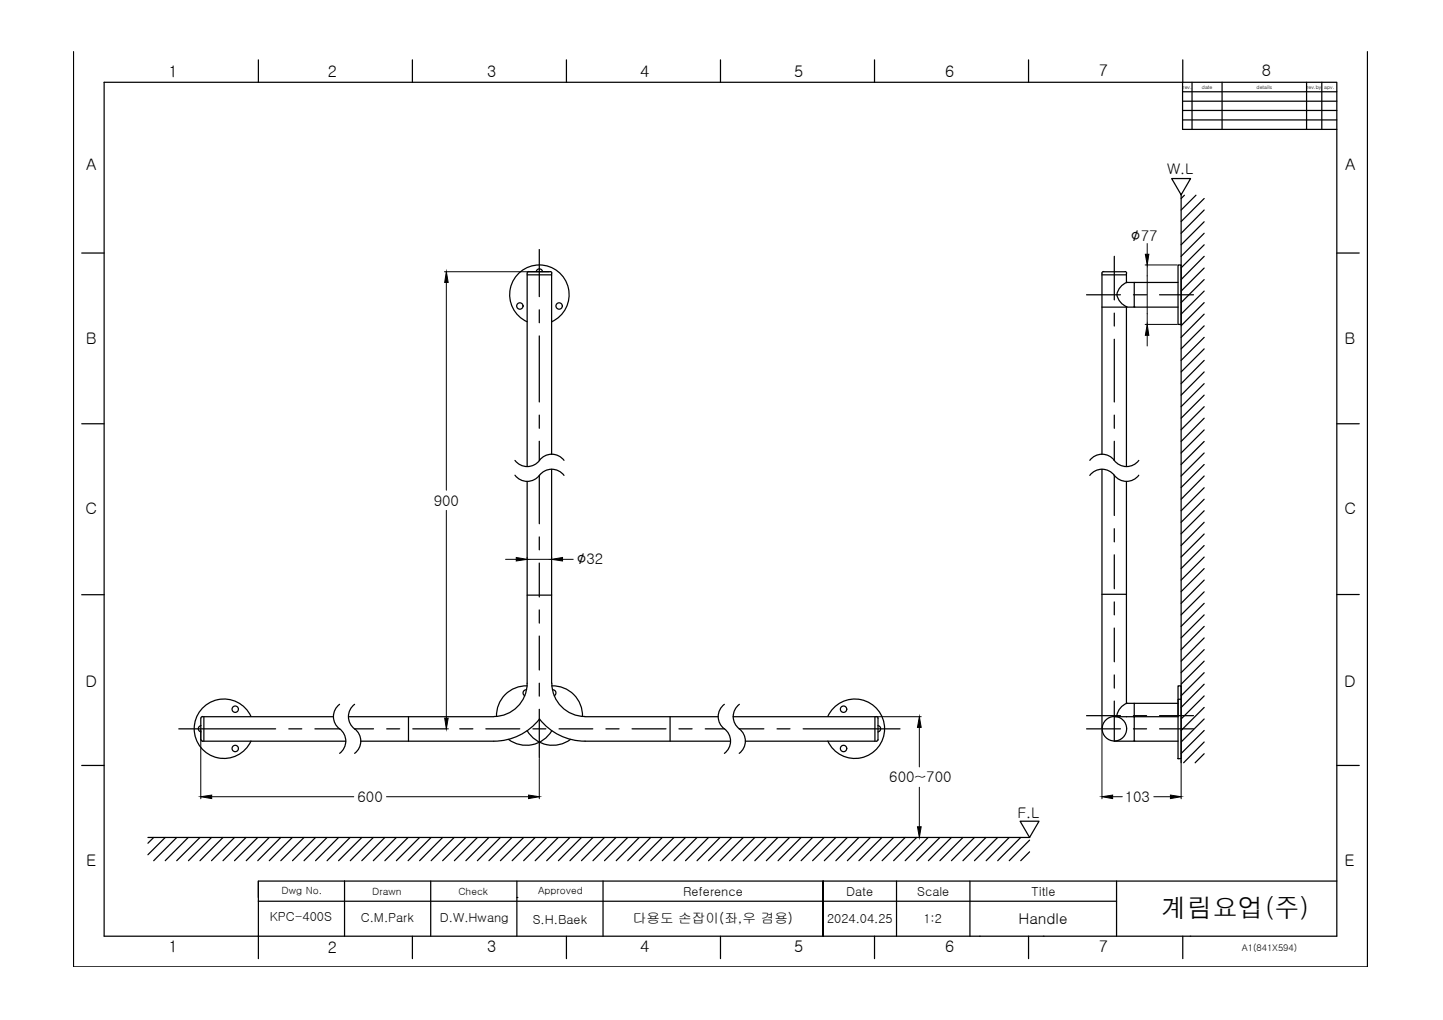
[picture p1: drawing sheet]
<svg xmlns="http://www.w3.org/2000/svg" width="297mm" height="210mm" viewBox="0 0 297 210" stroke-linecap="round" stroke-linejoin="round" font-family="sans-serif">
<!-- layer: FORM -->
<path d="M201.6 192.7h.1M214.7 192.7h.1M245 192.7h.1" fill="none" stroke="#000" stroke-width=".21"/>
<g fill="none" stroke="#000" stroke-width=".25">
<path d="M15.1 10.6v188.4h266.4v-188.4M21.4 16.9h253.8v175.8h-253.8zM53.2 12.3v4.6M84.9 12.3v4.6M116.6 12.3v4.6M148.3 12.3v4.6M180 12.3v4.6M211.7 12.3v4.6M243.4 16.9v9.7h31.8M243.4 18.9h31.8M243.5 12.3v4.6M245.4 16.9v9.7"/>
<path d="M251.6 16.9v9.7M269 16.9v9.7M272.1 16.9v9.7M243.4 20.8h31.8M243.4 22.7h31.8M243.4 24.7h31.8M16.8 52.1h4.6M275.2 52.1h4.6M16.8 87.2h4.6M275.2 87.2h4.6M16.8 122.4h4.6M275.2 122.3h4.6"/>
<path d="M16.8 157.5h4.6M275.2 157.5h4.6M53.2 181.3v3.4M53.2 185.5h176.6M70.9 181.3h-17.7v16M70.9 181.3h204.3M70.9 181.3v11.4M84.9 192.7v4.6M88.7 181.3v11.4M106.4 181.3v11.4M116.6 192.7v4.6M124.1 181.3v11.4"/>
<path d="M148.3 192.7v4.6M169.4 181.3v11.4v-11.4M169.4 181.3v11.4M180 192.7v4.6M184.5 181.3v11.4M199.7 181.3v11.4M211.7 192.7v4.6M229.8 181.3v11.4M243.5 192.7v4.6"/>
</g>
<!-- layer: TEXT -->
<path d="M106.4 184.7h.1" fill="none" stroke="#000" stroke-width=".25"/>
<!-- layer: 0 -->
<g fill="none" stroke="#000" stroke-width=".25">
<path d="M108.5 56.6h5.1M108.8 55.9h4.5M108.8 55.9l-.3 .3v39.8M110.4 55.9a.66 .66 0 0 1 .6-.6 .66 .66 0 0 1 .7 .6M111 51.4v9.6M113.3 55.9l.3 .1v37.5M226.8 56.6h5.1M227.1 55.9h4.5M227.2 55.9l-.4 .3v37.3M229.4 52.7v9M231.6 55.9l.3 .3M231.9 58.1h1.5"/>
<path d="M231.9 56.2v2M232 58.1a3.4 3.4 0 0 0-2.1 2.5 3.4 3.4 0 0 0 2.1 2.6M233.4 58.1l.1 5M242.5 54.5h.6v12.3h-.6zM242.5 58.1l-9 .1M108.5 66.2a6.1 6.1 0 0 1-2.3-9.3 6.1 6.1 0 0 1 9.6 0 6.1 6.1 0 0 1-2.2 9.3M111 69.1v13.6M111 63.8v2.6M223.7 60.7h6.9M226.8 63.2h6.6M229.4 69.8v12.9M229.4 64.4v2.7"/>
<path d="M231.9 63.2v32.8M233.3 60.7h2.7M233.5 63.1l-.1 .1M233.5 63.1l.1 .1M233.6 63.2h8.9M238.7 60.7h7M106 97.8a3.2 3.2 0 0 0 5.1 0M108.5 99.1v41.5M111 85.4v2.7M111 90.8v4M111 97.8v10M111 97.8a3.2 3.2 0 0 1 5.1 0"/>
<path d="M113.6 96.6v44M116.1 94.7a3.2 3.2 0 0 0-5.4 .4 3.2 3.2 0 0 1-4.7-.4M224.3 94.7a3.2 3.2 0 0 1 5.4 .4 3.2 3.2 0 0 0 4.7-.4M224.3 97.8a3.2 3.2 0 0 1 5.1 0v8.3M226.8 96.6v53.4M229.4 97.8a3.2 3.2 0 0 0 5 0M229.4 85.4v2.7M229.4 90.8v4M231.9 99.1v45.6h1.5M111 110.5v2.7M111 115.9v7M229.4 108.8v2.7"/>
<path d="M229.4 114.2v7M108.5 122.5h5.1M111 125.5v2.7M111 130.9v7M226.8 122.3h5.1M229.4 123.9v2.6M229.4 129.2v7M229.4 138.9v2.7M36.8 150h19.9M41.3 147.8v4.4M41.4 152.2l.3 .3h29.5M41.4 149.3a.66 .66 0 0 0-.6 .7 .66 .66 0 0 0 .6 .6"/>
<path d="M41.7 147.5h26.9M41.7 147.4l-.3 .4M42 147.5v5M51.7 147.4a6.1 6.1 0 0 0-9.4-2.2 6.1 6.1 0 0 0 0 9.6 6.1 6.1 0 0 0 9.4-2.3M59.5 150h2.6M69.9 144.9a3.2 3.2 0 0 0 0 5.1h-5.1M69.9 150a3.2 3.2 0 0 1 0 5M71.7 147.5h30M73 144.9a3.2 3.2 0 0 0 0 5.1h3.9M73 150a3.2 3.2 0 0 1 0 5M74.2 152.5h27.5M79.6 150h2.7"/>
<path d="M84.1 147.5v5M85 150h7M94.6 150h2.7M100 150h7M101.7 152.5a11.9 11.9 0 0 0 9.4-4.5 11.9 11.9 0 0 0 9.3 4.5h29.9M108.4 141.9a.66 .66 0 0 0-.7 .5 .66 .66 0 0 0 .3 .8M108.5 140.6a6.8 6.8 0 0 1-6.8 6.8M108.5 141.1a6.1 6.1 0 0 0-6.3 6.3M108.5 150.4a6.1 6.1 0 0 0 8.9 1.8M109.7 150h2.7M111 140.6v2.7M111 146v9.9"/>
<path d="M113.6 150.4a6.1 6.1 0 0 1-8.9 1.8M113.6 141.1a6.1 6.1 0 0 1 6.3 6.3M113.6 140.6a6.8 6.8 0 0 0 6.8 6.8M113.7 141.9a.66 .66 0 0 1 .7 .5 .66 .66 0 0 1-.3 .8M115.1 150h6.9M120.4 147.5h27.4M124.7 150h2.7M130.1 150h7M137.9 147.5v5M139.8 150h2.7M149.1 144.9a3.2 3.2 0 0 0 0 5.1h-3.9M149.1 150a3.2 3.2 0 0 1 0 5"/>
<path d="M150.9 147.5h29.5M152.2 150a3.2 3.2 0 0 1 0 5M152.2 144.9a3.2 3.2 0 0 0 0 5.1h5M153.4 152.5h27M159.9 150h2.7M165.3 150h20M170.4 147.4a6.1 6.1 0 0 1 9.4-2.2 6.1 6.1 0 0 1 0 9.6 6.1 6.1 0 0 1-9.4-2.3M180.1 147.5v5M180.4 147.4l.3 .4M180.7 149.3a.66 .66 0 0 1 .6 .7 .66 .66 0 0 1-.6 .6M180.7 147.8v4.4l-.3 .3M223.7 150h6.9"/>
<path d="M223.7 147.3h6.9M229.4 144.3v8.2h4M229.4 147.5h2.5M231.9 147.5h1.5M232 144.7a3 3 0 0 0-2.1 2.7M233.3 150h2.7M233.3 147.3h2.7M233.4 147.5l.1 .1M233.4 144.7v7.8M233.5 152.4l.1 .1M233.6 152.5h8.9M238.7 150h7"/>
<path d="M238.7 147.3h7M242.5 143.9h.6v12.2h-.6zM242.5 144.7l-9 .1M243.1 143.9v-2.8h-.6v6.4l-9 .1"/>
<circle cx="107" cy="63" r=".66"/>
<circle cx="115.1" cy="63" r=".66"/>
<circle cx="48.4" cy="145.9" r=".66"/>
<circle cx="48.4" cy="154" r=".66"/>
<circle cx="173.6" cy="154" r=".66"/>
<circle cx="173.6" cy="145.9" r=".66"/>
<circle cx="229.4" cy="150" r="2.52"/>
</g>
<!-- layer: DIM -->
<g fill="none" stroke="#000" stroke-width=".21">
<path d="M91.5 55.9h21.5M91.9 58.1v42.8M235.7 54.5h6.6M236.1 50.1v2.2M236.1 54.5v12.3M235.7 66.8h6.6M236.1 69v2.2M91.9 105v42.8M104.1 115.1h2.2M108.5 114.7v.2M108.5 115.1h5.1M113.6 114.7v.2"/>
<path d="M115.8 115.1h2.2M41.3 150.2v14.2M92.1 150h.2M111 156.1v8.3M180.3 147.5h9.3M189.2 149.7v8.1M226.8 150.2v14.2M243.1 156.3v8.1M43.6 164h29.2M79.6 164h29.2M185.4 172.3h4.2M189.2 162v8.1"/>
<path d="M229 164h2M237.5 164h3.4"/>
</g>
<path d="M91.9 55.9l.4 2.2h-.8zM235.8 52.3h.7l-.4 2.2zM236.1 66.8l.4 2.2h-.7zM106.3 114.7l2.2 .4-2.2 .3zM113.6 115.1l2.2-.4v.7zM91.5 147.8h.8l-.4 2.2zM189.2 147.5l.4 2.2h-.7zM41.3 164l2.3-.4v.7zM108.8 163.6l2.2 .4-2.2 .3zM188.9 170.1h.7l-.4 2.2zM226.8 164l2.2-.4v.7zM240.9 163.6l2.2 .4-2.2 .3z" fill="#000" stroke="#000" stroke-width=".21"/>
<!-- layer: HATCH -->
<g fill="none" stroke="#000" stroke-width=".25">
<path d="M243.8 40.2l-.7 .7M246.2 40.2l-3.1 3M247.9 40.9l-4.8 4.7M247.9 43.2l-4.8 4.8M247.9 45.6l-4.8 4.8M247.9 48l-4.8 4.7M247.9 50.4l-4.8 4.7M247.9 52.7l-4.8 4.8M247.9 55.2l-4.8 4.7M247.9 57.5l-4.8 4.8M247.9 59.9l-4.8 4.7M247.9 62.3l-4.8 4.7"/>
<path d="M247.9 64.6l-4.8 4.8M247.9 67.1l-4.8 4.7M247.9 69.4l-4.8 4.8M247.9 71.8l-4.8 4.7M247.9 74.2l-4.8 4.8M247.9 76.5l-4.8 4.8M247.9 79l-4.8 4.7M247.9 81.3l-4.8 4.8M247.9 83.7l-4.8 4.7M247.9 86.1l-4.8 4.7M247.9 88.5l-4.8 4.7M247.9 90.8l-4.8 4.8"/>
<path d="M247.9 93.2l-4.8 4.8M247.9 95.6l-4.8 4.7M247.9 98l-4.8 4.7M247.9 100.4l-4.8 4.7M247.9 102.7l-4.8 4.8M247.9 105.1l-4.8 4.8M247.9 107.5l-4.8 4.8M247.9 109.9l-4.8 4.7M247.9 112.3l-4.8 4.7M247.9 114.6l-4.8 4.8M247.9 117l-4.8 4.8M247.9 119.4l-4.8 4.8"/>
<path d="M247.9 121.8l-4.8 4.7M247.9 124.2l-4.8 4.7M247.9 126.5l-4.8 4.8M247.9 128.9l-4.8 4.8M247.9 131.3l-4.8 4.8M247.9 133.7l-4.8 4.7M247.9 136.1l-4.8 4.7M247.9 138.4l-4.8 4.8M247.9 140.8l-4.8 4.8M247.9 143.2l-4.8 4.8M247.9 145.6l-4.8 4.7M247.9 148l-4.8 4.7"/>
<path d="M247.9 150.3l-4.8 4.8M247.9 152.7l-4.3 4.3M247.9 155.1l-1.9 1.9M31.6 172.3l-1.1 1.2M34 172.3l-3.5 3.6M36.4 172.3l-4.8 4.8M38.7 172.3l-4.7 4.8M41.2 172.3l-4.8 4.8M43.5 172.3l-4.7 4.8M45.9 172.3l-4.7 4.8M48.3 172.3l-4.8 4.8M50.6 172.3l-4.7 4.8"/>
<path d="M53.1 172.3l-4.8 4.8M55.4 172.3l-4.7 4.8M57.8 172.3l-4.7 4.8M60.2 172.3l-4.8 4.8M62.6 172.3l-4.8 4.8M65 172.3l-4.8 4.8M67.3 172.3l-4.7 4.8M69.7 172.3l-4.7 4.8M72.1 172.3l-4.8 4.8M74.5 172.3l-4.8 4.8M76.8 172.3l-4.7 4.8M79.2 172.3l-4.7 4.8"/>
<path d="M81.6 172.3l-4.8 4.8M84 172.3l-4.8 4.8M86.4 172.3l-4.8 4.8M88.7 172.3l-4.7 4.8M91.1 172.3l-4.7 4.8M93.5 172.3l-4.8 4.8M95.9 172.3l-4.8 4.8M98.3 172.3l-4.8 4.8M100.6 172.3l-4.7 4.8M103 172.3l-4.7 4.8M105.4 172.3l-4.8 4.8M107.8 172.3l-4.8 4.8"/>
<path d="M110.2 172.3l-4.8 4.8M112.5 172.3l-4.7 4.8M114.9 172.3l-4.7 4.8M117.3 172.3l-4.8 4.8M119.7 172.3l-4.8 4.8M122.1 172.3l-4.8 4.8M124.4 172.3l-4.7 4.8M126.8 172.3l-4.7 4.8M129.2 172.3l-4.8 4.8M131.6 172.3l-4.8 4.8M134 172.3l-4.8 4.8M136.3 172.3l-4.7 4.8"/>
<path d="M138.7 172.3l-4.7 4.8M141.1 172.3l-4.8 4.8M143.5 172.3l-4.8 4.8M145.9 172.3l-4.8 4.8M148.2 172.3l-4.7 4.8M150.6 172.3l-4.7 4.8M153 172.3l-4.7 4.8M155.4 172.3l-4.8 4.8M157.7 172.3l-4.7 4.8M160.1 172.3l-4.7 4.8M162.5 172.3l-4.8 4.8M164.9 172.3l-4.7 4.8"/>
<path d="M167.3 172.3l-4.8 4.8M169.6 172.3l-4.7 4.8M172.1 172.3l-4.8 4.8M174.4 172.3l-4.7 4.8M176.8 172.3l-4.7 4.8M179.2 172.3l-4.8 4.8M181.5 172.3l-4.7 4.8M184 172.3l-4.8 4.8M186.3 172.3l-4.7 4.8M188.7 172.3l-4.7 4.8M191.1 172.3l-4.8 4.8M193.5 172.3l-4.8 4.8"/>
<path d="M195.8 172.3l-4.7 4.8M198.2 172.3l-4.7 4.8M200.6 172.3l-4.8 4.8M203 172.3l-4.8 4.8M205.4 172.3l-4.8 4.8M207.7 172.3l-4.7 4.8M210.1 172.3l-4.7 4.8M211.9 172.9l-4.2 4.2M211.9 175.3l-1.8 1.8"/>
</g>
<!-- layer: W.L -->
<path d="M241.2 36.7h3.9l-2 3.4zM243.1 40.1v116.9M30.5 172.3h181.4M210 169h3.9l-2 3.3z" fill="none" stroke="#000" stroke-width=".25"/>
<text font-size="5.3" x="239.1" y="188.7">계림요업(주)</text>
<g font-size="3.4">
<text x="232.8" y="49.6">∅</text>
<text x="118.7" y="116">∅</text>
</g>
<g font-size="3.3">
<text x="34.7" y="15.8">1</text>
<text x="67.5" y="15.8">2</text>
<text x="100.3" y="15.8">3</text>
<text x="131.8" y="15.8">4</text>
<text x="163.5" y="15.8">5</text>
<text x="194.5" y="15.8">6</text>
<text x="226.2" y="15.7">7</text>
<text x="259.7" y="15.7">8</text>
<text x="17.8" y="34.9">A</text>
<text x="276.9" y="34.9">A</text>
<text x="17.7" y="70.7">B</text>
<text x="276.7" y="70.7">B</text>
<text x="17.6" y="105.8">C</text>
<text x="276.7" y="105.8">C</text>
<text x="17.6" y="141.4">D</text>
<text x="276.7" y="141.4">D</text>
<text x="17.7" y="178.2">E</text>
<text x="276.8" y="178.2">E</text>
<text x="34.7" y="196">1</text>
<text x="67.5" y="196">2</text>
<text x="100.3" y="196">3</text>
<text x="131.8" y="196">4</text>
<text x="163.5" y="196">5</text>
<text x="194.5" y="196">6</text>
<text x="226.2" y="195.9">7</text>
</g>
<text font-size="3.1" x="209.6" y="190.2">Handle</text>
<g font-size="3">
<text x="240.3" y="35.9">W.L</text>
<text x="234.8" y="49.6">77</text>
<text x="89.3" y="104.1">900</text>
<text x="120.7" y="116">32</text>
<text x="183.1" y="161">600~700</text>
<text x="73.6" y="165.1">600</text>
<text x="231.5" y="165.1">103</text>
<text x="209.4" y="168.3">F.L</text>
</g>
<text font-size="2.8" x="130.3" y="190">다용도 손잡이(좌,우 겸용)</text>
<g font-size="2.6">
<text x="140.6" y="184.3">Reference</text>
<text x="174.2" y="184.3">Date</text>
<text x="188.8" y="184.3">Scale</text>
<text x="212.3" y="184.3">Title</text>
<text x="55.6" y="189.6">KPC-400S</text>
<text x="74.3" y="189.7">C.M.Park</text>
<text x="90.6" y="189.8">D.W.Hwang</text>
<text x="109.7" y="190.1">S.H.Baek</text>
<text x="170.2" y="190">2024.04.25</text>
<text x="190.1" y="190">1:2</text>
</g>
<g font-size="2.1">
<text x="58" y="184">Dwg No.</text>
<text x="76.6" y="184.1">Drawn</text>
<text x="94.4" y="184.1">Check</text>
<text x="110.8" y="184">Approved</text>
</g>
<text font-size="1.9" x="255.6" y="195.7">A1(841X594)</text>
<g font-size="1.1">
<text x="243.5" y="18.3">rev.</text>
<text x="247.4" y="18.3">date</text>
<text x="258.7" y="18.3">details</text>
<text x="269" y="18.2">rev.by</text>
<text x="272.6" y="18.2">apv.</text>
</g>
</svg>
